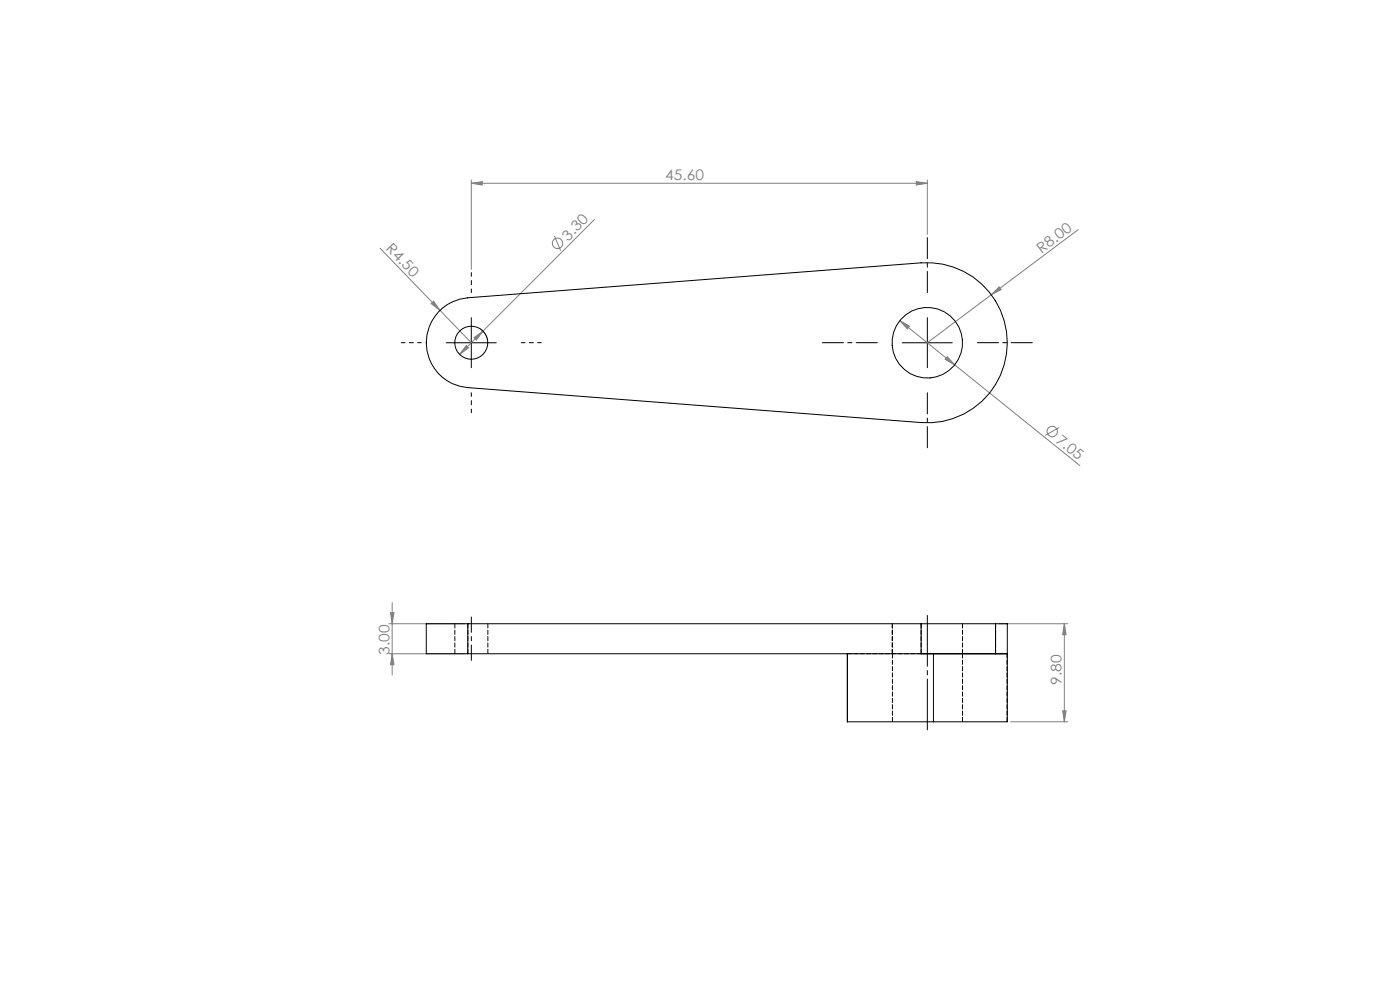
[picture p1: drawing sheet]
<svg xmlns="http://www.w3.org/2000/svg" width="420mm" height="297mm" viewBox="0 0 420 297" stroke-linecap="round" stroke-linejoin="round" font-family="sans-serif">
<g fill="none" stroke="#808080" stroke-width=".3">
<path d="M141.4 54.9l3.3-.5v1.1zM141.4 53.9v26.8M141.4 54.9h136.8M274.9 54.4l3.3 .5-3.3 .6zM278.2 53.9v16.3M114 74.4l27.4 28.3M166.3 70.7l1.9 4.4M178.4 65.8l-40.5 40.4M323.5 68.8l-26.1 19.5M129.3 91l.8-.7 1.9 2.7zM144.1 98.6l1.4 1.3 .7 1.8M269.9 96.1l2.9 1.7-.6 .8z"/>
<path d="M269.9 96.1l54.1 43.5M297.4 88.3l-19.2 14.4M299.8 86l.6 .8-3 1.5zM139.9 103.5l.7 .7-2.7 2zM142.2 101.2l2.7-2-2 2.7zM284.2 106.9l2.2 2.5-2.9-1.7zM317.7 128.1l-4.1 2.4M116.7 195.9h22.6M116.7 186.9h22.6M117.2 183.6h1l-.5 3.3zM117.7 195.9l.5 3.3h-1zM117.7 180.6v21.7"/>
<path d="M299.6 186.9h20.7M319.3 186.9l.5 3.3h-1zM319.3 186.9v29.4M303.2 216.3h17.1M318.8 213h1l-.5 3.3z"/>
<circle cx="167.3" cy="72.9" r="1.56"/>
<circle cx="315.7" cy="129.3" r="1.55"/>
</g>
<path d="M278.2 87.7v-16.5M263.2 102.7h-16.5M278.2 117.7v16.5M293.2 102.7h16.5" fill="none" stroke="#000" stroke-width=".3" stroke-dasharray="15.2 1.3 1.3 1.3" stroke-dashoffset="8.9"/>
<path d="M141.4 87.7v-6M126.4 102.7h-6M141.4 117.7v6M156.4 102.7h6" fill="none" stroke="#000" stroke-width=".3" stroke-dasharray="15.2 1.3 1.3 1.3" stroke-dashoffset="14.1"/>
<path d="M278.2 219.3v-35.4" fill="none" stroke="#000" stroke-width=".3" stroke-dasharray="15.2 1.3 1.3 1.3" stroke-dashoffset="-.6"/>
<path d="M141.4 184.9v13" fill="none" stroke="#000" stroke-width=".3" stroke-dasharray="15.2 1.3 1.3 1.3" stroke-dashoffset="10.6"/>
<path d="M141.4 95.2v15M278.2 95.2v15M133.9 102.7h15M270.7 102.7h15" fill="none" stroke="#000" stroke-width=".3"/>
<g fill="#808080">
<path d="M129.3 91l.8-.7 1.9 2.7z"/>
<path d="M299.8 86l.6 .8-3 1.5z"/>
<path d="M141.4 54.9l3.3-.5v1.1zM274.9 54.4l3.3 .5-3.3 .6z"/>
<path d="M139.9 103.5l-2 2.7 2.7-2zM142.2 101.2l.7 .7 2-2.7z"/>
<path d="M117.7 195.9l.5 3.3h-1zM117.2 183.6h1l-.5 3.3z"/>
<path d="M319.3 186.9l.5 3.3h-1zM318.8 213h1l-.5 3.3z"/>
<path d="M269.9 96.1l2.3 2.5 .6-.8zM284.2 106.9l-.7 .8 2.9 1.7z"/>
</g>
<g fill="none" stroke="#000" stroke-width=".3">
<path d="M131.5 93.6a13.3 13.3 0 0 1 8.8-4.4l136-10.4a24 24 0 0 1 25.9 23.9 24 24 0 0 1-25.9 23.9l-136-10.4a13.5 13.5 0 0 1-11.5-8.6 13.5 13.5 0 0 1 2.7-14zM140.3 186.9h-12.4v9h12.4M140.3 186.9v9M140.3 195.9h136M140.3 186.9h136M254.2 195.9v20.5M254.2 195.9v20.4h25.8M276.3 195.9h3.7M276.3 186.9h22.4M276.3 186.9v9M280 195.9h18.7M280 195.9v20.4"/>
<path d="M298.7 195.9h3.5zM298.7 186.9h3.5v29.5M298.7 186.9v9M280 216.3h22.2"/>
<circle cx="141.4" cy="102.7" r="5"/>
<circle cx="278.2" cy="102.7" r="10.6"/>
</g>
<path d="M254.3 195.9h22.1" fill="none" stroke="#000" stroke-width=".3" stroke-dasharray="1.3 .6" stroke-dashoffset=".1"/>
<path d="M254.2 195.9h.1M267.7 195.9v20.4M288.7 195.9v20.4M302.1 195.9v20.4M302.1 195.9h.1" fill="none" stroke="#000" stroke-width=".3" stroke-dasharray="1.3 .6"/>
<path d="M136.5 195.9v-9M140.4 186.9v9M146.4 186.9v9M267.7 186.9v9M276.4 186.9v9M288.7 186.9v9M298.7 186.9v9" fill="none" stroke="#000" stroke-width=".3" stroke-dasharray="1.3 .6" stroke-dashoffset="-.1"/>
<g font-size="4.4" fill="#808080">
<text x="199.6" y="54">45.60</text>
<text x="115.5" y="74.7" transform="rotate(46 115.5 74.7)">R4.50</text>
<text x="170.4" y="72.4" transform="rotate(-45 170.4 72.4)">3.30</text>
<text x="312.4" y="76" transform="rotate(-37 312.4 76)">R8.00</text>
<text x="316.5" y="132.4" transform="rotate(39 316.5 132.4)">7.05</text>
<text x="116.8" y="196.2" transform="rotate(-90 116.8 196.2)">3.00</text>
<text x="318.5" y="205.2" transform="rotate(-90 318.5 205.2)">9.80</text>
</g>
</svg>
